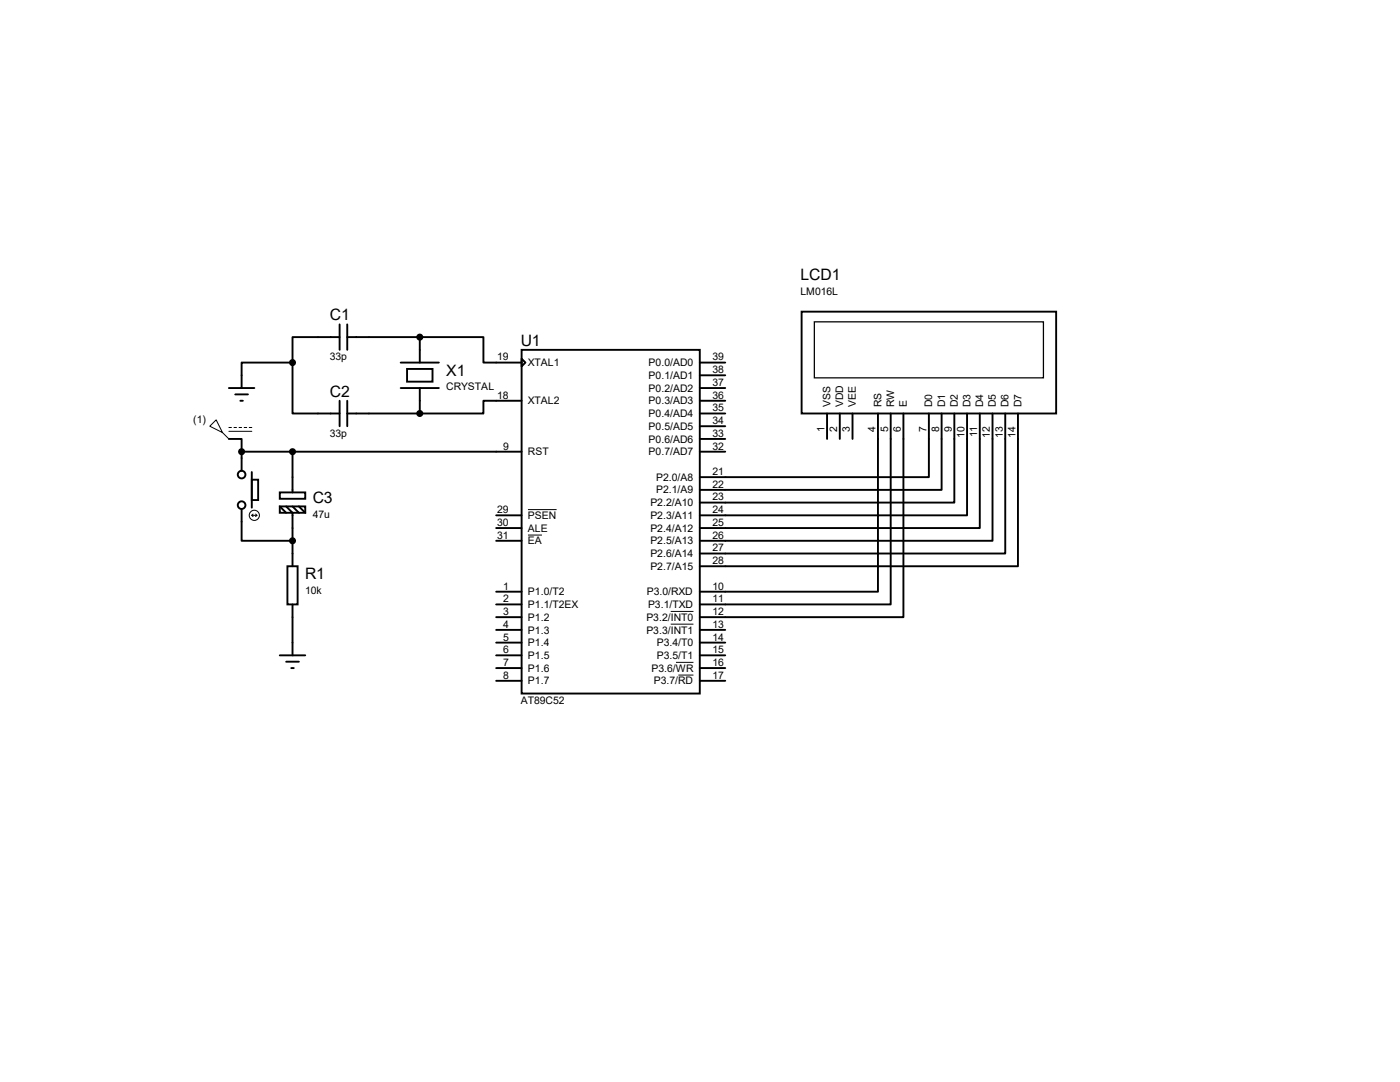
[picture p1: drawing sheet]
<svg xmlns="http://www.w3.org/2000/svg" width="279mm" height="216mm" viewBox="0 0 279 216" stroke-linecap="round" stroke-linejoin="round" font-family="sans-serif">
<g fill="none" stroke="#000" stroke-width=".38">
<path d="M45.7 77.4h5.1M46.9 78.7h2.6M48 80h.5M58.4 72.3v10.2h9.4M58.4 72.3h-10.2v5.1M67.8 67.3h-9.4v5M67.8 64.7v5.1M67.8 80v5M69.3 67.3h14.5M69.3 64.7v5.1M69.3 80v5M80 72.3h7.6"/>
<path d="M80 77.4h7.6M81.2 73.6h5.1v2.6h-5.1zM83.8 67.3h12.7v5h7.6M83.8 67.3v5M83.8 77.4v5.1M104.1 69.8h35.6v68.6h-35.6zM104.1 71.6l.8 .7-.8 .8zM104.1 80h-7.6v2.5h-12.7M139.7 80h5M139.7 72.3h5M139.7 74.9h5M139.7 77.4h5"/>
<path d="M160 62.2h50.8v20.3h-50.8zM45.7 87.6h2.5v2.5M48.2 90.1h55.9M48.2 90.1v3.8M50.2 95.7h1.3v4.1h-1.3zM50.2 94.2v7.1M55.8 98.3h5.1v1.2h-5.1zM58.4 90.1v8.2M69.3 82.5h14.5M139.7 82.5h5M139.7 90.1h5M139.7 85h5"/>
<path d="M139.7 87.6h5M165.1 82.5v5.1M167.6 82.5v5.1M170.1 82.5v5.1M175.2 82.5v35.6h-35.5M177.8 82.5v38.1h-38.1M180.3 82.5v40.6h-40.6M185.4 82.5v12.7h-45.7M187.9 82.5v15.2h-48.2M190.5 82.5v17.8h-50.8M193 82.5v20.3h-53.3M195.5 82.5v22.9h-55.8"/>
<path d="M198.1 82.5v25.4h-58.4M200.6 82.5v27.9h-60.9M203.2 82.5v30.5h-63.5M48.2 101.6v6.3h10.2M55.8 101h5.1v1.3h-5.1zM55.8 101l1.3 1.3M57.1 101l1.3 1.3v10.7M57.4 113h2v7.6h-2zM58.4 101l1.2 1.3M59.6 101l1.3 1.3M99 105.4h5.1M99 107.9h5.1"/>
<path d="M99 102.8h5.1M99 118.1h5.1M55.8 130.8h5.1M57.1 132h2.5M58.1 133.3h.5M58.4 120.6v10.2M99 120.6h5.1M99 123.1h5.1M99 125.7h5.1M99 128.2h5.1M99 130.8h5.1M99 133.3h5.1"/>
<path d="M99 135.8h5.1M139.7 125.7h5M139.7 128.2h5M139.7 130.8h5M139.7 133.3h5M139.7 135.8h5"/>
<circle cx="48.2" cy="94.7" r=".76"/>
<circle cx="48.2" cy="100.8" r=".76"/>
</g>
<g fill="none" stroke="#000" stroke-width=".2">
<path d="M41.9 85l1.2-1.2 1.3 2.5zM44.4 86.3l1.3 1.3M45.7 85.3h.5M45.7 86.1h4.5M46.7 85.3h.5M47.7 85.3h.5M48.7 85.3h.5M49.7 85.3h.5M50.2 102.8h1.1M50.2 102.8l.3 .3M50.5 102.6l-.3 .2M51 102.6l.3 .2"/>
<path d="M51.3 102.8l-.3 .3M105.4 106.8h2.8M105.4 101.7h5.7M133.9 122h4.5M133.9 124.5h4.5M134.9 132.2h3.5M135.4 134.7h3"/>
<circle cx="50.8" cy="102.8" r="1.02"/>
</g>
<g fill="#000" stroke="#000" stroke-width=".38">
<circle cx="58.4" cy="72.3" r=".51"/>
<circle cx="83.8" cy="67.3" r=".51"/>
<circle cx="48.2" cy="90.1" r=".51"/>
<circle cx="58.4" cy="90.1" r=".51"/>
<circle cx="83.8" cy="82.5" r=".51"/>
<circle cx="58.4" cy="107.9" r=".51"/>
</g>
<path d="M162.5 64.2h45.7v11.2h-45.7z" fill="none" stroke="#000" stroke-width=".25"/>
<g font-size="3.1">
<text x="159.8" y="56">LCD1</text>
<text x="65.8" y="63.9">C1</text>
<text x="103.9" y="69">U1</text>
<text x="89.1" y="75">X1</text>
<text x="65.8" y="79.1">C2</text>
<text x="62.4" y="100.4">C3</text>
<text x="60.9" y="115.6">R1</text>
</g>
<g font-size="2.1">
<text x="159.8" y="58.8">LM016L</text>
<text x="65.8" y="71.9">33p</text>
<text x="99.2" y="71.9">19</text>
<text x="142.2" y="71.9">39</text>
<text x="89.1" y="77.9">CRYSTAL</text>
<text x="105.4" y="73.1">XTAL1</text>
<text x="129.5" y="73.1">P0.0/AD0</text>
<text x="129.5" y="75.6">P0.1/AD1</text>
<text x="142.2" y="74.5">38</text>
<text x="142.2" y="77">37</text>
<text x="99.2" y="79.5">18</text>
<text x="105.4" y="80.7">XTAL2</text>
<text x="129.5" y="78.1">P0.2/AD2</text>
<text x="129.5" y="80.7">P0.3/AD3</text>
<text x="129.5" y="83.2">P0.4/AD4</text>
<text x="142.2" y="79.5">36</text>
<text x="142.2" y="82.1">35</text>
<text x="165.7" y="81.2" transform="rotate(-90 165.7 81.2)">VSS</text>
<text x="168.3" y="81.2" transform="rotate(-90 168.3 81.2)">VDD</text>
<text x="170.8" y="81.2" transform="rotate(-90 170.8 81.2)">VEE</text>
<text x="175.9" y="81.2" transform="rotate(-90 175.9 81.2)">RS</text>
<text x="178.4" y="81.2" transform="rotate(-90 178.4 81.2)">RW</text>
<text x="181" y="81.2" transform="rotate(-90 181 81.2)">E</text>
<text x="186.1" y="81.2" transform="rotate(-90 186.1 81.2)">D0</text>
<text x="188.6" y="81.2" transform="rotate(-90 188.6 81.2)">D1</text>
<text x="191.1" y="81.2" transform="rotate(-90 191.1 81.2)">D2</text>
<text x="193.7" y="81.2" transform="rotate(-90 193.7 81.2)">D3</text>
<text x="196.2" y="81.2" transform="rotate(-90 196.2 81.2)">D4</text>
<text x="198.8" y="81.2" transform="rotate(-90 198.8 81.2)">D5</text>
<text x="201.3" y="81.2" transform="rotate(-90 201.3 81.2)">D6</text>
<text x="203.8" y="81.2" transform="rotate(-90 203.8 81.2)">D7</text>
<text x="38.6" y="84.5">(1)</text>
<text x="65.8" y="87.2">33p</text>
<text x="100.4" y="89.7">9</text>
<text x="129.5" y="85.8">P0.5/AD5</text>
<text x="129.5" y="88.3">P0.6/AD6</text>
<text x="142.2" y="84.6">34</text>
<text x="142.2" y="87.2">33</text>
<text x="142.2" y="89.7">32</text>
<text x="164.6" y="86.2" transform="rotate(-90 164.6 86.2)">1</text>
<text x="167.1" y="86.2" transform="rotate(-90 167.1 86.2)">2</text>
<text x="169.6" y="86.2" transform="rotate(-90 169.6 86.2)">3</text>
<text x="174.7" y="86.2" transform="rotate(-90 174.7 86.2)">4</text>
<text x="177.3" y="86.2" transform="rotate(-90 177.3 86.2)">5</text>
<text x="179.8" y="86.2" transform="rotate(-90 179.8 86.2)">6</text>
<text x="184.9" y="86.2" transform="rotate(-90 184.9 86.2)">7</text>
<text x="187.4" y="86.2" transform="rotate(-90 187.4 86.2)">8</text>
<text x="190" y="86.2" transform="rotate(-90 190 86.2)">9</text>
<text x="192.5" y="87.4" transform="rotate(-90 192.5 87.4)">10</text>
<text x="195" y="87.2" transform="rotate(-90 195 87.2)">11</text>
<text x="197.6" y="87.4" transform="rotate(-90 197.6 87.4)">12</text>
<text x="200.1" y="87.4" transform="rotate(-90 200.1 87.4)">13</text>
<text x="202.7" y="87.4" transform="rotate(-90 202.7 87.4)">14</text>
<text x="105.4" y="90.8">RST</text>
<text x="129.5" y="90.8">P0.7/AD7</text>
<text x="130.9" y="95.9">P2.0/A8</text>
<text x="142.2" y="94.8">21</text>
<text x="129.8" y="101">P2.2/A10</text>
<text x="130.9" y="98.5">P2.1/A9</text>
<text x="142.2" y="97.3">22</text>
<text x="142.2" y="99.9">23</text>
<text x="62.4" y="103.3">47u</text>
<text x="99.2" y="104.9">30</text>
<text x="99.2" y="107.5">31</text>
<text x="99.2" y="102.4">29</text>
<text x="105.4" y="106.1">ALE</text>
<text x="105.4" y="103.5">PSEN</text>
<text x="129.8" y="103.5">P2.3/A11</text>
<text x="129.8" y="106.1">P2.4/A12</text>
<text x="142.2" y="102.4">24</text>
<text x="142.2" y="104.9">25</text>
<text x="142.2" y="107.5">26</text>
<text x="105.4" y="108.6">EA</text>
<text x="129.8" y="113.7">P2.7/A15</text>
<text x="129.8" y="108.6">P2.5/A13</text>
<text x="129.8" y="111.2">P2.6/A14</text>
<text x="142.2" y="112.6">28</text>
<text x="142.2" y="110">27</text>
<text x="60.9" y="118.5">10k</text>
<text x="100.4" y="117.6">1</text>
<text x="105.4" y="118.8">P1.0/T2</text>
<text x="129.1" y="118.8">P3.0/RXD</text>
<text x="142.2" y="117.6">10</text>
<text x="100.4" y="120.2">2</text>
<text x="100.4" y="122.7">3</text>
<text x="100.4" y="125.3">4</text>
<text x="105.4" y="121.3">P1.1/T2EX</text>
<text x="105.4" y="123.9">P1.2</text>
<text x="129" y="123.9">P3.2/INT0</text>
<text x="129.3" y="121.3">P3.1/TXD</text>
<text x="142.2" y="120.2">11</text>
<text x="142.2" y="122.7">12</text>
<text x="142.2" y="125.3">13</text>
<text x="100.4" y="127.8">5</text>
<text x="100.4" y="130.3">6</text>
<text x="105.4" y="126.4">P1.3</text>
<text x="105.4" y="128.9">P1.4</text>
<text x="105.4" y="131.5">P1.5</text>
<text x="129" y="126.4">P3.3/INT1</text>
<text x="131.1" y="128.9">P3.4/T0</text>
<text x="131.1" y="131.5">P3.5/T1</text>
<text x="142.2" y="127.8">14</text>
<text x="142.2" y="130.3">15</text>
<text x="100.4" y="132.9">7</text>
<text x="100.4" y="135.4">8</text>
<text x="105.4" y="134">P1.6</text>
<text x="105.4" y="136.6">P1.7</text>
<text x="130" y="134">P3.6/WR</text>
<text x="130.5" y="136.6">P3.7/RD</text>
<text x="142.2" y="135.4">17</text>
<text x="142.2" y="132.9">16</text>
<text x="103.9" y="140.5">AT89C52</text>
</g>
</svg>
